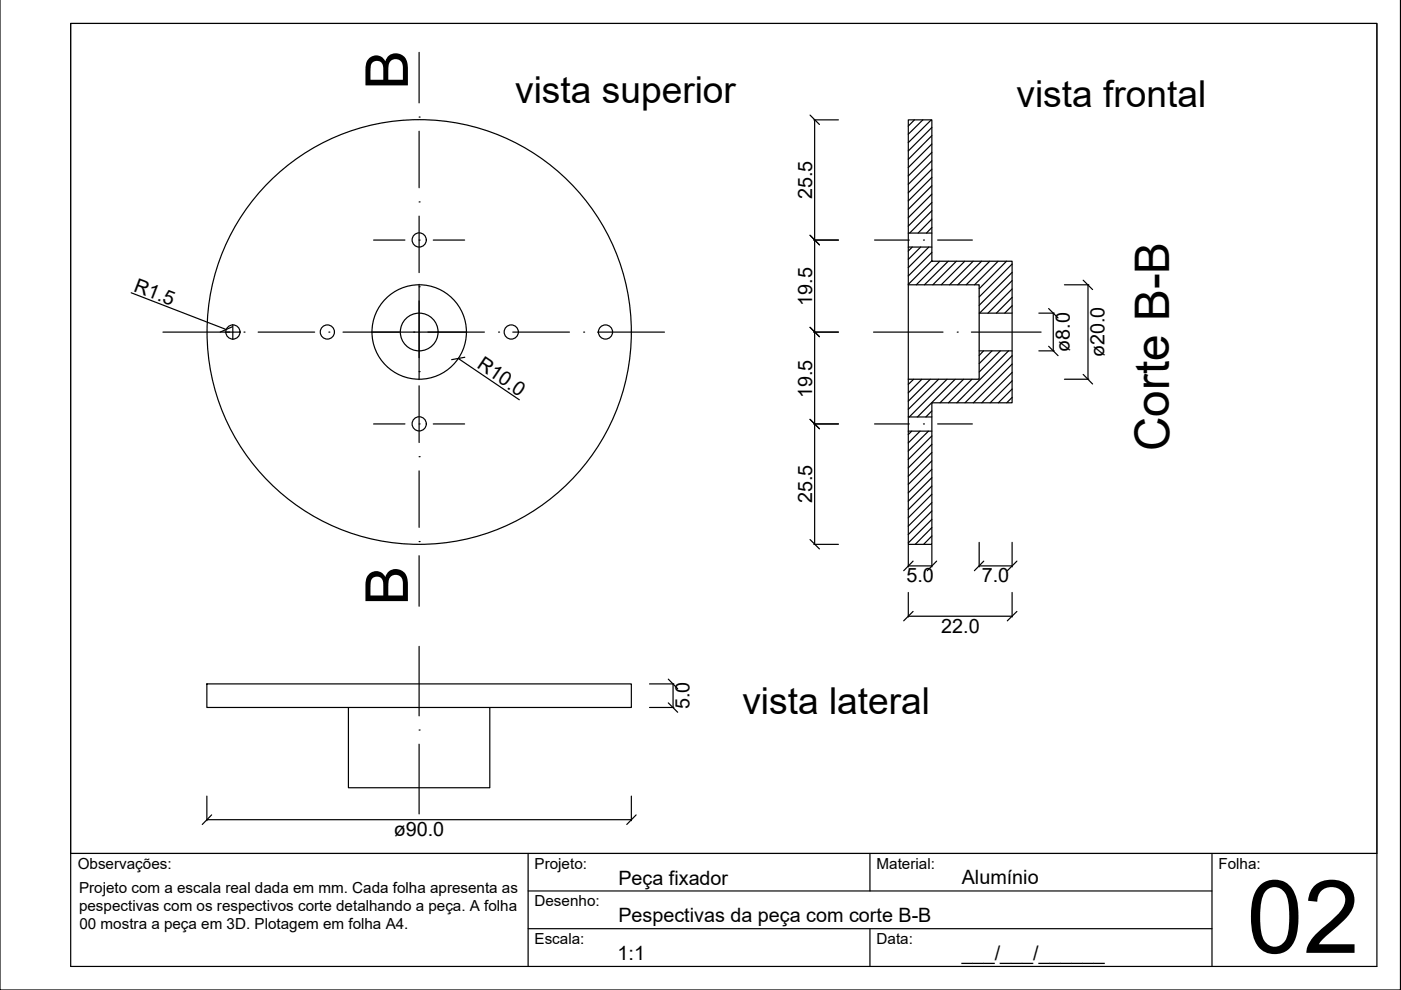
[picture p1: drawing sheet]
<svg xmlns="http://www.w3.org/2000/svg" width="297mm" height="210mm" viewBox="0 0 297 210" stroke-linecap="round" stroke-linejoin="round" font-family="sans-serif">
<!-- layer: 0 -->
<g fill="none" stroke="#000" stroke-width=".25">
<path d="M171.7 24.4l2 2M192.6 25.4h5v30h17v30h-17v30h-5zM193.9 25.4l-1.3 1.3M195.7 25.4l-3.1 3.1M197.4 25.4l-4.8 4.8M197.6 27l-5 5M197.6 28.8l-5 5M197.6 30.5l-5 5M197.6 32.3l-5 5M197.6 34.1l-5 5M197.6 35.9l-5 5M197.6 37.6l-5 5"/>
<path d="M197.6 39.4l-5 5M171.7 49.9l2 2M192.6 49.4h5M192.6 52.4h5M193.4 52.4l-.8 .8M195.2 52.4l-2.6 2.6M196.9 52.4l-4.3 4.3M197.6 41.2l-5 5M197.6 42.9l-5 5M197.6 44.7l-4.7 4.7M197.6 46.5l-3 2.9M197.6 48.2l-1.2 1.2"/>
<path d="M197.6 53.5l-5 5M197.6 55.3l-5 5M199.3 55.4l-5 5M201 55.4l-5 5M202.8 55.4l-5 5M204.6 55.4l-5 5M206.3 55.4l-5 5M208.1 55.4l-5 5M209.8 55.4l-4.9 5M211.6 55.4l-5 5M213.4 55.4l-5.8 5.8M214.6 56l-7 7"/>
<path d="M214.6 57.8l-7 6.9M214.6 59.5l-6.9 6.9M229.7 59.4l1.9 2M49.3 69.3l-2.6 1.1M98.6 75.7l-2.8 .6M171.7 69.4l2 2M192.6 60.4h15v20h-15M207.6 66.4h7M207.6 74.4h7M208.5 74.4l-.9 1M210.3 74.4l-2.7 2.7M212.1 74.4l-4.5 4.5"/>
<path d="M213.8 74.4l-10.9 11M214.6 61.3l-5.1 5.1M214.6 63l-3.4 3.4M214.6 64.8l-1.6 1.6M214.6 75.4l-10 10M214.6 77.2l-8.2 8.2M214.6 79l-6.4 6.4M222.3 65.4l2 2M222.3 73.4l2 2M229.7 79.4l1.9 2M171.7 88.9l2 2M192.6 91.4h5"/>
<path d="M192.6 88.4h5M193.3 91.4l-.7 .7M193.7 80.4l-1.1 1.1M195.1 91.4l-2.5 2.5M195.5 80.4l-2.9 2.9M196.8 91.4l-4.2 4.2M197.2 80.4l-4.6 4.7M197.6 87.1l-1.3 1.3M197.6 92.4l-5 5M197.6 94.2l-5 5M197.6 95.9l-5 5.1M197.6 97.7l-5 5"/>
<path d="M197.6 99.5l-5 5M199 80.4l-6.4 6.4M200.8 80.4l-8 8M202.5 80.4l-8 8M204.3 80.4l-5 5M206.1 80.4l-5 5M214.6 80.7l-4.7 4.7M214.6 82.5l-2.9 2.9M214.6 84.3l-1.2 1.1M171.7 114.4l2 2M193.6 119l-2 2M197.6 101.3l-5 5"/>
<path d="M197.6 103.1l-5 4.9M197.6 104.8l-5 5M197.6 106.6l-5 5M197.6 108.3l-5 5M197.6 110.1l-5 5M197.6 111.9l-3.5 3.5M197.6 113.6l-1.8 1.8M198.6 119l-2 2M208.6 119l-2 2M215.6 119l-2 2M193.6 129.6l-2 2M215.6 129.6l-2 2"/>
<path d="M43.9 145h90v5h-90zM73.9 150v17h29.9v-17M141.7 144l2 2M141.7 149l2 2M44.9 172.8l-2 2M134.9 172.8l-2 2"/>
<circle cx="88.9" cy="50.9" r="1.5"/>
<circle cx="49.4" cy="70.4" r="1.5"/>
<circle cx="69.4" cy="70.4" r="1.5"/>
<circle cx="88.9" cy="70.4" r="45"/>
<circle cx="88.9" cy="70.4" r="10"/>
<circle cx="88.9" cy="70.4" r="4"/>
<circle cx="108.4" cy="70.4" r="1.5"/>
<circle cx="128.4" cy="70.4" r="1.5"/>
<circle cx="88.9" cy="89.9" r="1.5"/>
</g>
<!-- layer: cortes -->
<g fill="none" stroke="#000" stroke-width=".25">
<path d="M88.9 11.1v10.7M88.9 24.8h.1M88.9 27.8v12M88.9 42.8h.1M88.9 45.8v12M88.9 78.8h.1M88.9 60.8h.1M88.9 63.8v12M88.9 96.8h.1M88.9 81.8v12M88.9 99.8v12M88.9 114.8h.1"/>
<path d="M88.9 117.8v10.7"/>
</g>
<!-- layer: eixos -->
<g fill="none" stroke="#000" stroke-width=".25">
<path d="M79.2 50.9h6.7M88.9 50.9h.1M91.9 50.9h6.6M185.4 50.9h7.4M195.8 50.9h.1M198.8 50.9h7.4M34.5 70.4h14.2M51.7 70.4h.1M54.7 70.4h12M69.7 70.4h.1M72.7 70.4h12M87.7 70.4h.1"/>
<path d="M90.7 70.4h12M105.7 70.4h.1M108.7 70.4h12M123.7 70.4h.1M126.7 70.4h14.2M185.2 70.4h14.7M202.9 70.4h.1M206 70.4h14.7M79.2 89.9h6.7M88.9 89.9h.1M91.9 89.9h6.6M185.4 89.9h7.4"/>
<path d="M195.8 89.9h.1M198.8 89.9h7.4M88.9 137v14.8M88.9 154.8h.1M88.9 157.8v14.8"/>
</g>
<!-- layer: cotas -->
<g fill="none" stroke="#000" stroke-width=".25">
<path d="M172.6 25.4h5.2M172.7 25.4v90M172.6 50.9h5.2M27.8 62.1l20.2 7.8M47.8 70.4h1.3M49.3 70.4h.2M49.4 68.8v1.4M49.4 70.3v.2M49.4 70.6v1.4M49.6 70.4h1.4M78.8 70.4h9.8M88.8 70.4h.2"/>
<path d="M88.9 60.3v9.9M88.9 70.3v.2M88.9 70.6v9.9M89.1 70.4h9.9M97.2 76l12.9 8.8M172.6 70.4h5.2M220.3 66.4h3.2M220.3 74.4h3.2M223.3 66.4v8M225.7 60.4h5.1M230.7 60.4v20M172.6 89.9h5.2"/>
<path d="M225.7 80.4h5.1M172.6 115.4h5.2M192.6 115.5v4.7M192.6 120h5M197.6 115.5v4.7M207.6 120h7M207.6 115v5.2M214.6 115v5.2M192.6 125.6v5.2M192.6 130.7h22M214.6 125.6v5.2M137.7 145h5.2"/>
<path d="M137.7 150h5.2M142.7 145v5M43.9 168.8v5.2M43.9 173.8h90M133.9 168.8v5.2"/>
</g>
<!-- layer: margem -->
<path d="M0 0v209.9h296.9v-209.9M15 5h276.9v199.9h-276.9zM15 180.9h276.9M112 180.9v24M112 196.9h145M112 188.9h145M184.4 180.9v8M184.4 196.9v8M257 180.9v24" fill="none" stroke="#000" stroke-width=".25"/>
<!-- layer: ViewPort -->
<path d="M15 5h276.9v175.9h-276.9z" fill="none" stroke="#000" stroke-width=".21"/>
<text font-size="21.6" x="264.3" y="202">02</text>
<g font-size="12.6">
<text x="86.5" y="19" transform="rotate(-90 86.5 19)">B</text>
<text x="86.5" y="128.4" transform="rotate(-90 86.5 128.4)">B</text>
</g>
<text font-size="10.1" x="247.9" y="95.6" transform="rotate(-90 247.9 95.6)">Corte B-B</text>
<g font-size="7.9">
<text x="109.2" y="21.9">vista superior</text>
<text x="215.5" y="22.7">vista frontal</text>
<text x="157.4" y="151.4">vista lateral</text>
</g>
<g font-size="4.2">
<text x="172.2" y="42.2" transform="rotate(-90 172.2 42.2)">25.5</text>
<text x="28.2" y="61.6" transform="rotate(21 28.2 61.6)">R1.5</text>
<text x="172.2" y="64.9" transform="rotate(-90 172.2 64.9)">19.5</text>
<text x="100.9" y="77.9" transform="rotate(34 100.9 77.9)">R10.0</text>
<text x="226.8" y="74.6" transform="rotate(-90 226.8 74.6)">ø8.0</text>
<text x="234.2" y="75.8" transform="rotate(-90 234.2 75.8)">ø20.0</text>
<text x="172.2" y="84.4" transform="rotate(-90 172.2 84.4)">19.5</text>
<text x="172.2" y="106.7" transform="rotate(-90 172.2 106.7)">25.5</text>
<text x="192.2" y="123.5">5.0</text>
<text x="208.2" y="123.5">7.0</text>
<text x="199.6" y="134.1">22.0</text>
<text x="146.2" y="150.4" transform="rotate(-90 146.2 150.4)">5.0</text>
<text x="83.5" y="177.3">ø90.0</text>
<text x="131.1" y="187.6">Peça fixador</text>
<text x="203.9" y="187.5">Alumínio</text>
<text x="131.1" y="195.5">Pespectivas da peça com corte B-B</text>
<text x="130.9" y="203.5">1:1</text>
<text x="203.9" y="203.6">___/___/______</text>
</g>
<g font-size="3.2">
<text x="16.5" y="184.2">Observações:</text>
<text x="113.3" y="184.2">Projeto:</text>
<text x="185.8" y="184.2">Material:</text>
<text x="258.3" y="184.2">Folha:</text>
<text x="16.8" y="189.2">Projeto com a escala real dada em mm. Cada folha apresenta as</text>
<text x="16.8" y="193.1">pespectivas com os respectivos corte detalhando a peça. A folha</text>
<text x="16.8" y="197">00 mostra a peça em 3D. Plotagem em folha A4.</text>
<text x="113.3" y="192.2">Desenho:</text>
<text x="113.3" y="200.2">Escala:</text>
<text x="185.8" y="200.2">Data:</text>
</g>
</svg>
